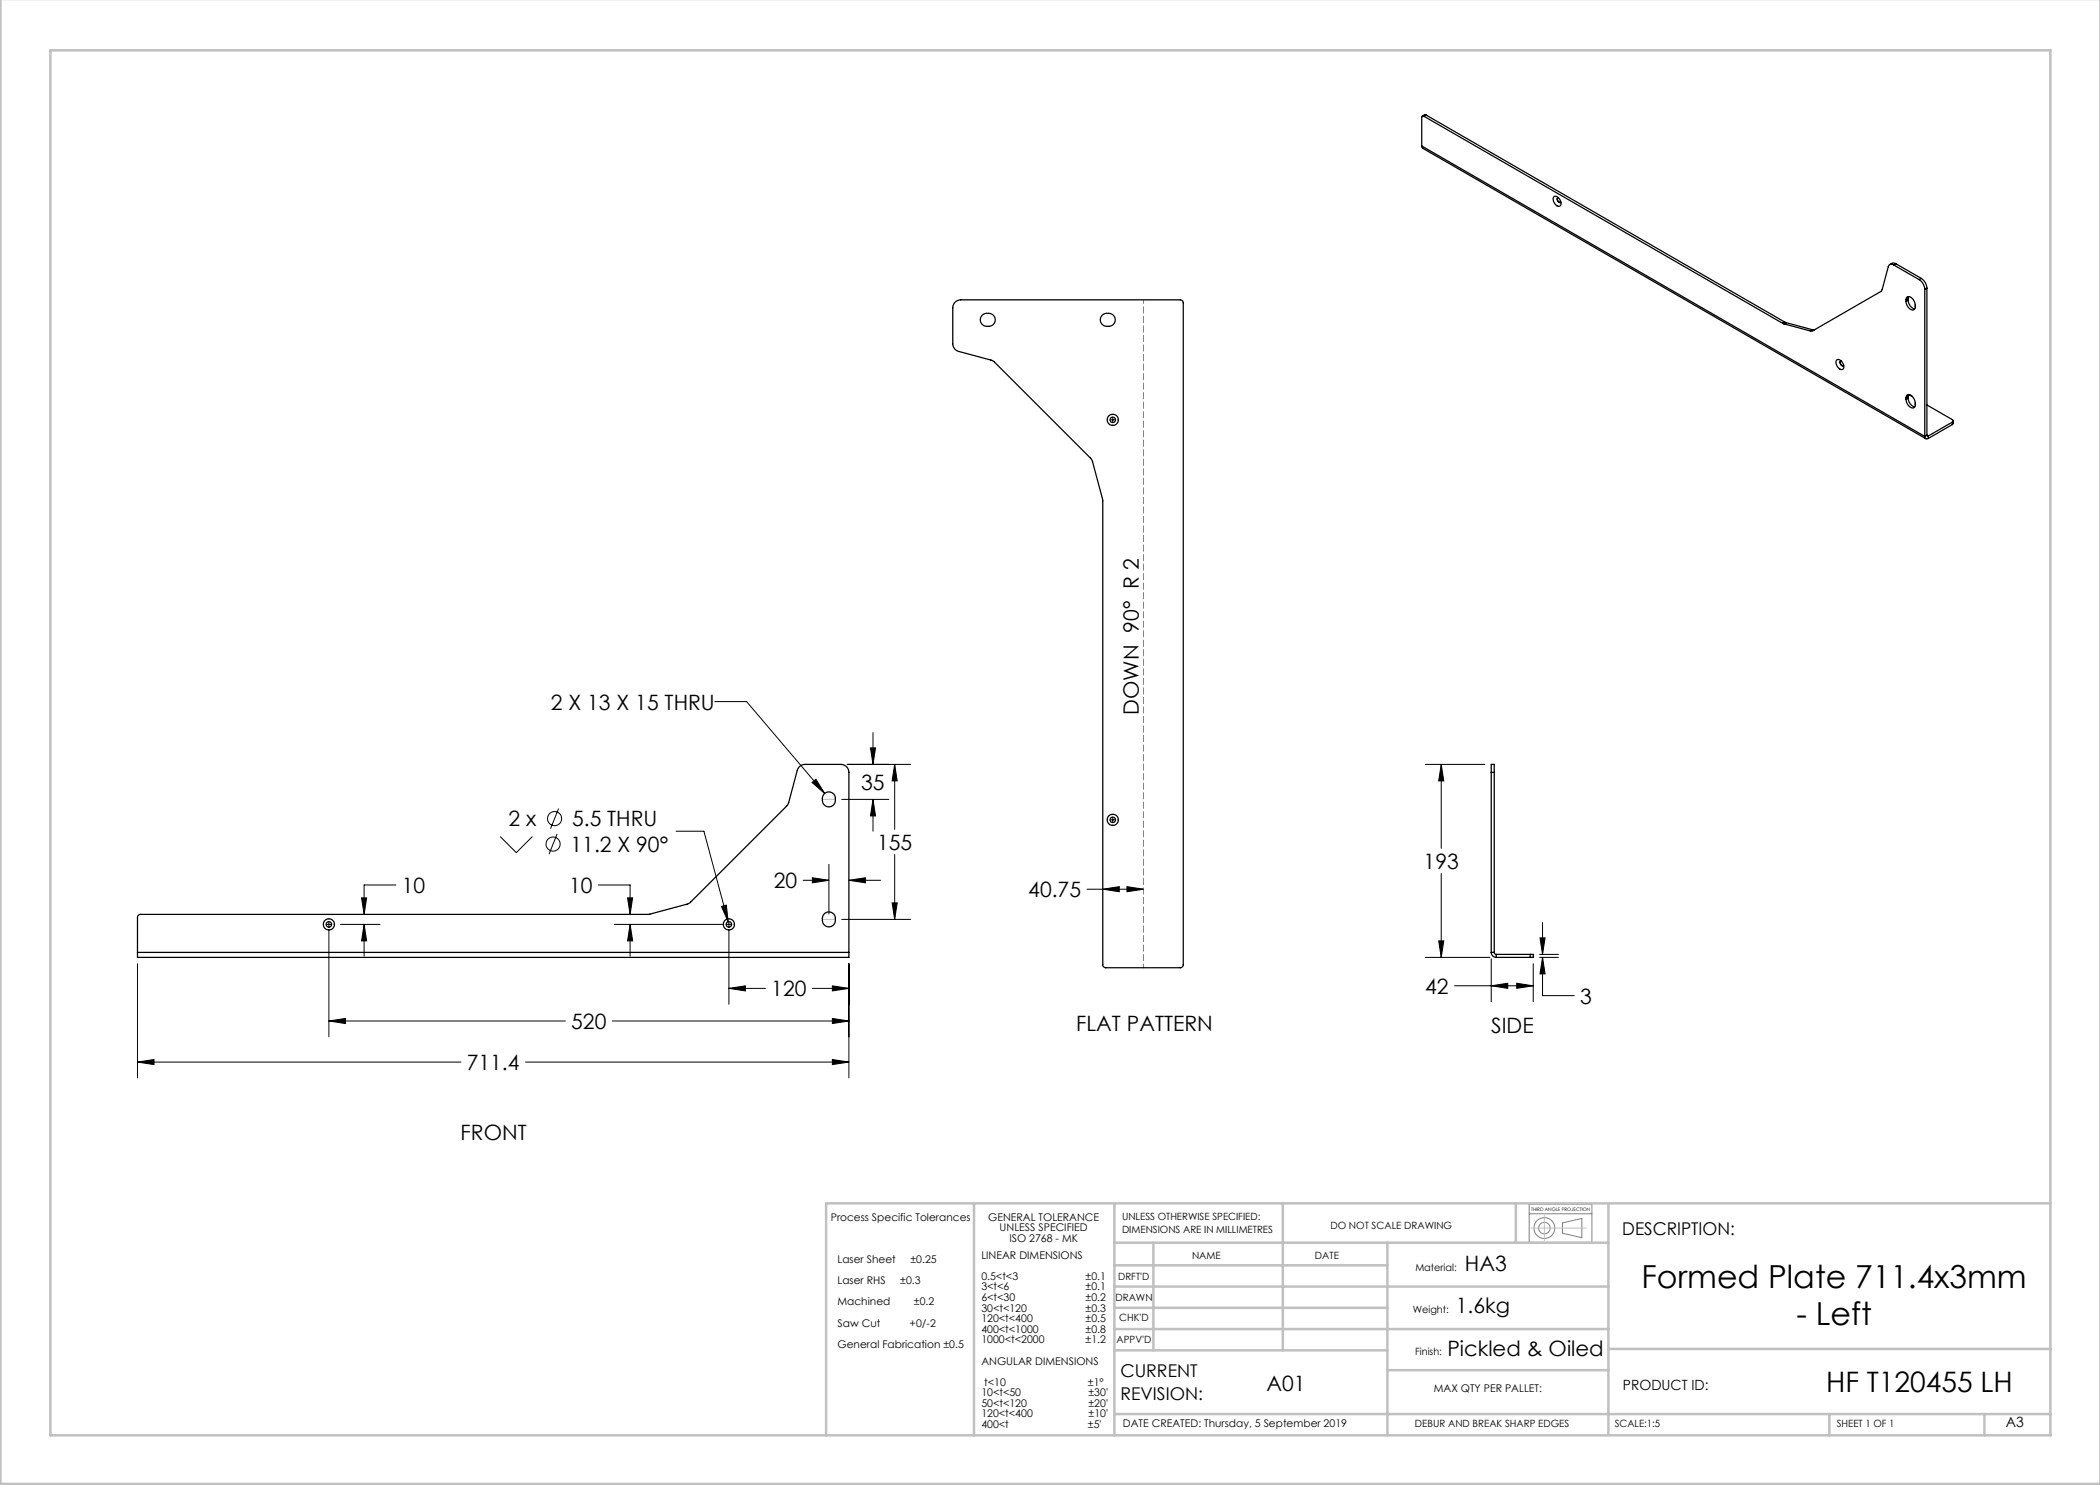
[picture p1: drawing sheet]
<svg xmlns="http://www.w3.org/2000/svg" width="420mm" height="297mm" viewBox="0 0 420 297" stroke-linecap="round" stroke-linejoin="round" font-family="sans-serif">
<g fill="none" stroke="#000" stroke-width=".2">
<path d="M221.5 84h.1M222 84h1.1M222.6 82.9v.1M222.6 83.5v1M222.6 85h.1M223.6 84h.1M143 140.3h6.3l15.6 18.4M162.4 156.5l.8-.7 1.7 2.9zM168.3 159.9h9.5M169.4 152.9h12.7M174.1 149.6h1l-.5 3.3zM174.6 146.5v6.4"/>
<path d="M174.6 159.9v6.3M174.6 159.9l.5 3.3h-1zM178.9 152.9l.5 3.3h-1zM178.9 152.9v13M285.1 152.9h11.9M288.2 152.9l.6 3.3h-1.1zM288.2 152.9v16.8M72.3 179.6h1l-.5 3.3zM79.2 177h-6.4v5.9M100 167.3l3.3 3.2 3.2-3.2M111.4 166.8l-1.6 4M111.7 161.7l-1.6 4"/>
<path d="M119.7 177h6.3v5.9M125.5 179.6h1l-.5 3.3zM135.2 166.2h5.6l4.8 18.1M160.6 176.1h5.2M162.5 175.6l3.3 .5-3.3 .5zM165.8 172.9v9.9M169.8 176.1l3.3-.5v1zM169.8 176.1h6.3M178.9 170.9v13M217.4 177.8h11.3M220.6 177.8l3.3-.5v1zM221.5 164h.1"/>
<path d="M222 164h1.1M222.6 162.9v.1M222.6 163.5v1M222.6 165h.1M223.6 164h.1M225.4 177.3l3.3 .5-3.3 .5zM288.2 174.7v16.8M27.5 192.7v22.9M64.7 184.9h.1M65.3 184.9h1M65.8 186.1v21.3M65.8 183.8v.1"/>
<path d="M65.8 184.4v1M65.8 185.9h.1M66.8 184.9h.1M68.1 184.9h7.9M72.8 184.9l.5 3.3h-1zM72.8 184.9v6.3M122.8 184.9h21.7M126 184.9l.5 3.3h-1zM126 184.9v6.3M144.3 181.3l1-.3 .3 3.3zM144.7 184.9h.1M145.3 184.9h1"/>
<path d="M145.8 197.7l3.3-.5v1zM145.8 186.1v14.8M145.8 197.7h7.3M145.8 183.8v.1M145.8 184.4v1M145.8 185.9h.1M146.8 184.9h.1M162.5 197.7h7.3M166.5 197.2l3.3 .5-3.3 .5zM168.3 183.9h13.8M169.8 192.7v22.9M178.4 180.6h1l-.5 3.3z"/>
<path d="M285.1 191.5h12.9M287.7 188.2h1.1l-.6 3.3zM290.9 197.2h15.7M298.2 197.2l3.3-.5v1zM298.2 191.7v8.6M303.3 196.7l3.3 .5-3.3 .5zM306.6 192.7v7.6M307.9 190.9h3.8M307.9 191.5h3.8M308 187.6h1l-.5 3.3zM308.5 191.5l.5 3.3h-1zM308.5 191.5v7.6h6.4"/>
<path d="M308.5 184.5v6.4M27.5 212.4l3.3-.5v1zM27.5 212.4h64.7M65.8 204.2l3.3-.5v1zM65.8 204.2h47.3M105.1 212.4h64.7M122.5 204.2h47.3M166.5 211.9l3.3 .5-3.3 .5zM166.5 203.7l3.3 .5-3.3 .5z"/>
<circle cx="110.6" cy="168.8" r="1.41"/>
<circle cx="110.9" cy="163.7" r="1.41"/>
</g>
<g fill="none" stroke="#808080" stroke-width=".2">
<path d="M305.8 242.8h12.6M305.8 240.8h12.6v7.7h-12.6zM312.5 244.6l3.9-.9v3.8l-3.9-.9z"/>
<circle cx="308.9" cy="245.6" r="2.08"/>
<circle cx="308.9" cy="245.6" r="1.15"/>
</g>
<path d="M228.7 193.5v-133.5" fill="none" stroke="#808080" stroke-width=".2" stroke-dasharray="1.3 .6" stroke-dashoffset=".5"/>
<path d="M164.5 159.9h2.6M164.5 183.9h2.6" fill="none" stroke="#c0c0c0" stroke-width=".2" stroke-dasharray="15.2 1.3 1.3 1.3"/>
<path d="M306.2 245.6h11.1M308.9 243.1v5" fill="none" stroke="#c0c0c0" stroke-width=".2"/>
<g fill="none" stroke="#c0c0c0" stroke-width=".5">
<path d="M.1 -.1v296.9h419.9M10.1 10.1h400v277h-400zM194.8 240.7v46.4M222.9 248.5h98.8M222.9 257.3h98.8M222.9 253.1h54.6M222.9 240.7v46.4M230.7 248.5v21.6M256.6 240.7v29.4M277.5 248.5v38.6M303.2 240.7v7.8M321.7 240.7v46.1"/>
<path d="M410.1 240.7h-244.9v46.4M222.9 270.1h54.6M222.9 265.8h98.8M222.9 261.6h54.6M277.5 274h44.2M321.7 269.8h88.4M222.9 282.8h187.2M365.9 282.8v4.3M396.9 282.8v4.3"/>
</g>
<g fill="#000">
<path d="M174.1 149.6h1l-.5 3.3zM174.6 159.9l.5 3.3h-1zM178.9 152.9l.5 3.3h-1zM178.4 180.6h1l-.5 3.3z"/>
<path d="M27.5 212.4l3.3-.5v1zM166.5 211.9l3.3 .5-3.3 .5zM162.4 156.5l2.5 2.2-1.7-2.9zM144.3 181.3l1.3 3-.3-3.3zM162.5 175.6l3.3 .5-3.3 .5zM169.8 176.1l3.3-.5v1zM72.3 179.6h1l-.5 3.3zM72.8 184.9l.5 3.3h-1zM125.5 179.6h1l-.5 3.3zM126 184.9l.5 3.3h-1zM166.5 197.2l3.3 .5-3.3 .5zM145.8 197.7l3.3-.5v1zM166.5 203.7l3.3 .5-3.3 .5zM65.8 204.2l3.3-.5v1zM308 187.6h1l-.5 3.3zM308.5 191.5l.5 3.3h-1zM303.3 196.7l3.3 .5-3.3 .5zM298.2 197.2l3.3-.5v1zM287.7 188.2h1.1l-.6 3.3zM288.2 152.9l.6 3.3h-1.1zM220.6 177.8l3.3-.5v1zM225.4 177.3l3.3 .5-3.3 .5z"/>
</g>
<g fill="none" stroke="#000" stroke-width=".25">
<path d="M284.3 29.2l.3 .5 100.6 58M284.3 29.2l100.7 58.1M284.8 23.2a.26 .26 0 0 0-.3 0 .26 .26 0 0 0-.2 .3v5.7M284.8 23.2l71.7 41.5M285.2 23l-.2-.1-.5 .3M285.2 23l-.4 .2M285.2 23l71.7 41.4M310.8 39.3a1.29 1.29 0 0 1 1.4 1.7l-.1 .1a.96 .96 0 0 1-1.4-.7l-.1-.8zM311.6 39.5a.65 .65 0 0 0 .5 1M311.7 39.5a.53 .53 0 0 0-.2 .7 .53 .53 0 0 0 .7 .2M378.8 53a.66 .66 0 0 0-1.1 .3l-1.3 4.6-.2 .4-13.6 7.8-.5 .1M378.8 53l5 2.9"/>
<path d="M379.2 52.8l-.6-.2-.6 .3M379.2 52.8l-.4 .2M379.2 52.8l5 2.9M381.2 60a.64 .64 0 0 1 .5-.7 .64 .64 0 0 1 .8 .4 1.84 1.84 0 0 1 .3 2.2 1.5 1.5 0 0 1-1.6-1.6M381.2 60v.3M381.6 59.7l-.4 .3M381.6 59.7v.3M381.7 59.3l-.1 .4M383.8 55.9a2.5 2.5 0 0 1 1.2 2M384.2 55.7a2.5 2.5 0 0 1 1.2 1.9M384.2 55.7l-.4 .2M385 57.9v29.4"/>
<path d="M385.4 57.6l-.4 .3M385.4 57.6v29.4M191 60.4l.5-.3 .7-.1h43.9a.6 .6 0 0 1 .6 .6v132.3a.6 .6 0 0 1-.6 .6h-14.9a.6 .6 0 0 1-.6-.6l-.1-93.1-2-7.5-.4-.7-19.4-19.3-.5-.3-6.5-1.7a1.6 1.6 0 0 1-1.1-1.6v-7.1l.1-.6zM196.5 63a1.46 1.46 0 0 1 1.9-.2 1.46 1.46 0 0 1 .4 1.9 1.5 1.5 0 0 1-1.8 .5 1.5 1.5 0 0 1-.9-1.7zM220.5 63a1.46 1.46 0 0 1 1.9-.2 1.46 1.46 0 0 1 .4 1.9 1.5 1.5 0 0 1-1.8 .5 1.5 1.5 0 0 1-.9-1.7zM356.5 64.7l.3 .1M356.8 64.8l5.3 1.4M356.9 64.4l.3 .1M356.9 64.4l-.4 .3M357.2 64.5l-.4 .3M357.2 64.5l5.3 1.4M362.5 65.9l-.4 .3"/>
<path d="M363 65.9h-.5M367.4 72a1.29 1.29 0 0 1 1.3 1.6v.2a.96 .96 0 0 1-1.4-.8l-.1-.7zM368.1 72.2a.65 .65 0 0 0 .6 .9M368.2 72.2a.53 .53 0 0 0-.1 .6 .53 .53 0 0 0 .6 .3M381.2 79.6a.64 .64 0 0 1 .5-.7 .64 .64 0 0 1 .8 .4 1.84 1.84 0 0 1 .3 2.2 1.5 1.5 0 0 1-1.6-1.6M381.2 79.6v.3M381.6 60a1.82 1.82 0 0 0 1.4 1.8M381.6 79.6a1.82 1.82 0 0 0 1.4 1.8M381.6 60l-.4 .3M381.6 79.3v.3M381.6 79.3l-.4 .3M381.6 79.6l-.4 .3"/>
<path d="M381.7 78.9l-.1 .4M381.8 78.9l.7 .4M385 87.3a.43 .43 0 0 0 .2 .4 .43 .43 0 0 0 .5 0M385.4 87l.1 .2h.2M385.4 81l5.1 2.9a.26 .26 0 0 1 .1 .3 .26 .26 0 0 1-.1 .2M385.4 87l-.4 .3M385.4 87l.3 .2M385.7 87.2v.5M390.5 84.4l-4.8 2.8M390.5 84.4v.5M390.5 84.9l-4.8 2.8M390.6 84.2v.5l-.1 .2"/>
<path d="M164.8 158.8a1.39 1.39 0 0 1 1.8-.1 1.39 1.39 0 0 1 .4 1.7 1.33 1.33 0 0 1-1.6 .9 1.33 1.33 0 0 1-.9-1.6zM298.2 154.5v-1.6h.6v1.6M298.2 154.5v36M298.2 154.5h.6M298.8 154.5v36M27.5 190.5v1h142.3v-1M27.5 190.5v-7a.6 .6 0 0 1 .6-.6l101.8-.1 7.5-2 .7-.4 19.4-19.3 .2-.6 1.8-6.4a1.6 1.6 0 0 1 1.5-1.2h7.2a1.6 1.6 0 0 1 1.6 1.6v36M27.5 190.5h142.3M164.8 182.8a1.39 1.39 0 0 1 1.8-.1 1.39 1.39 0 0 1 .4 1.7 1.33 1.33 0 0 1-1.6 .9 1.33 1.33 0 0 1-.9-1.6zM298.2 190.5a1 1 0 0 0 1 1M298.2 190.5h.6M298.8 190.5l.2 .3 .2 .1"/>
<path d="M299.2 191.5h6.8M299.2 190.9v.6M299.2 190.9h6.8M306 190.9h.6v.6h-.6M306 190.9v.6"/>
<circle cx="222.6" cy="84" r=".55"/>
<circle cx="222.6" cy="84" r="1.12"/>
<circle cx="222.6" cy="164" r=".55"/>
<circle cx="222.6" cy="164" r="1.12"/>
<circle cx="65.8" cy="184.9" r="1.12"/>
<circle cx="65.8" cy="184.9" r=".55"/>
<circle cx="145.8" cy="184.9" r=".55"/>
<circle cx="145.8" cy="184.9" r="1.12"/>
</g>
<g font-size="6.3">
<text x="328.3" y="257.6">Formed Plate 711.4x3mm</text>
<text x="359.3" y="265">- Left</text>
</g>
<text font-size="5.6" x="365.2" y="278.3">HF T120455 LH</text>
<g font-size="4.2">
<text x="110.2" y="141.9">2 X 13 X 15 THRU</text>
<text x="227.8" y="142.9" transform="rotate(-90 227.8 142.9)">DOWN 90° R 2</text>
<text x="172.2" y="158">35</text>
<text x="101.7" y="165.3">2 x</text>
<text x="114.4" y="165.3">5.5 THRU</text>
<text x="114.1" y="170.4">11.2 X 90°</text>
<text x="175.4" y="170">155</text>
<text x="284.7" y="173.8">193</text>
<text x="80.3" y="178.6">10</text>
<text x="113.8" y="178.6">10</text>
<text x="154.8" y="177.7">20</text>
<text x="205.7" y="179.4">40.75</text>
<text x="154.3" y="199.3">120</text>
<text x="285" y="198.8">42</text>
<text x="316" y="200.7">3</text>
<text x="114.3" y="205.8">520</text>
<text x="215.3" y="206.2">FLAT PATTERN</text>
<text x="298.3" y="206.6">SIDE</text>
<text x="93.4" y="214">711.4</text>
<text x="92.1" y="228">FRONT</text>
<text x="293" y="254.2">HA3</text>
<text x="291.2" y="262.7">1.6kg</text>
<text x="289.5" y="271.1">Pickled &amp; Oiled</text>
<text x="253.3" y="278.3">A01</text>
</g>
<g font-size="3.5">
<text x="324.4" y="246.9">DESCRIPTION:</text>
<text x="224.1" y="275.5">CURRENT</text>
<text x="224.1" y="280">REVISION:</text>
</g>
<g font-size="2.8">
<text x="324.6" y="278">PRODUCT ID:</text>
<text x="401.2" y="285.4">A3</text>
</g>
<g font-size="2.1">
<text x="166.1" y="244.2">Process Specific Tolerances</text>
<text x="197.6" y="244.2">GENERAL TOLERANCE</text>
<text x="196.3" y="251.7">LINEAR DIMENSIONS</text>
<text x="199.9" y="246.3">UNLESS SPECIFIED</text>
<text x="201.9" y="248.4">ISO 2768 - MK</text>
<text x="167.5" y="252.6">Laser Sheet</text>
<text x="167.5" y="256.9">Laser RHS</text>
<text x="180.1" y="256.9">±0.3</text>
<text x="182.1" y="252.6">±0.25</text>
<text x="196.3" y="256">0.5&lt;t&lt;3</text>
<text x="217.1" y="256">±0.1</text>
<text x="167.5" y="261.1">Machined</text>
<text x="182.8" y="261.1">±0.2</text>
<text x="196.3" y="258.1">3&lt;t&lt;6</text>
<text x="196.3" y="260.2">6&lt;t&lt;30</text>
<text x="196.3" y="262.3">30&lt;t&lt;120</text>
<text x="217.1" y="258.1">±0.1</text>
<text x="217.1" y="260.2">±0.2</text>
<text x="217.1" y="262.3">±0.3</text>
<text x="167.5" y="265.3">Saw Cut</text>
<text x="167.5" y="269.6">General Fabrication ±0.5</text>
<text x="181.9" y="265.3">+0/-2</text>
<text x="196.3" y="264.4">120&lt;t&lt;400</text>
<text x="196.3" y="266.6">400&lt;t&lt;1000</text>
<text x="196.3" y="268.7">1000&lt;t&lt;2000</text>
<text x="217.1" y="264.4">±0.5</text>
<text x="217.1" y="266.6">±0.8</text>
<text x="217.1" y="268.7">±1.2</text>
<text x="196.3" y="272.9">ANGULAR DIMENSIONS</text>
<text x="196.3" y="279.3">10&lt;t&lt;50</text>
<text x="196.3" y="281.4">50&lt;t&lt;120</text>
<text x="196.9" y="277.1">t&lt;10</text>
<text x="217.6" y="277.1">±1°</text>
<text x="217.7" y="279.3">±30'</text>
<text x="217.7" y="281.4">±20'</text>
<text x="286.8" y="278.5">MAX QTY PER PALLET:</text>
<text x="196.3" y="283.5">120&lt;t&lt;400</text>
<text x="196.3" y="285.6">400&lt;t</text>
<text x="217.6" y="285.6">±5'</text>
<text x="217.7" y="283.5">±10'</text>
<text x="224.6" y="285.4">DATE CREATED: Thursday, 5 September 2019</text>
</g>
<g font-size="2">
<text x="224.4" y="244.1">UNLESS OTHERWISE SPECIFIED:</text>
<text x="266.1" y="245.9">DO NOT SCALE DRAWING</text>
<text x="224.4" y="246.6">DIMENSIONS ARE IN MILLIMETRES</text>
<text x="238.4" y="251.7">NAME</text>
<text x="263" y="251.7">DATE</text>
<text x="223.6" y="255.9">DRFT'D</text>
<text x="283.1" y="254.1">Material:</text>
<text x="223.1" y="260.1">DRAWN</text>
<text x="282.5" y="262.6">Weight:</text>
<text x="223.3" y="268.6">APPV'D</text>
<text x="223.9" y="264.2">CHK'D</text>
<text x="283" y="271">Finish:</text>
<text x="283" y="285.4">DEBUR AND BREAK SHARP EDGES</text>
<text x="323" y="285.4">SCALE:1:5</text>
<text x="367.4" y="285.4">SHEET 1 OF 1</text>
</g>
<text font-size="1" x="306.2" y="242.2">THIRD ANGLE PROJECTION</text>
</svg>
